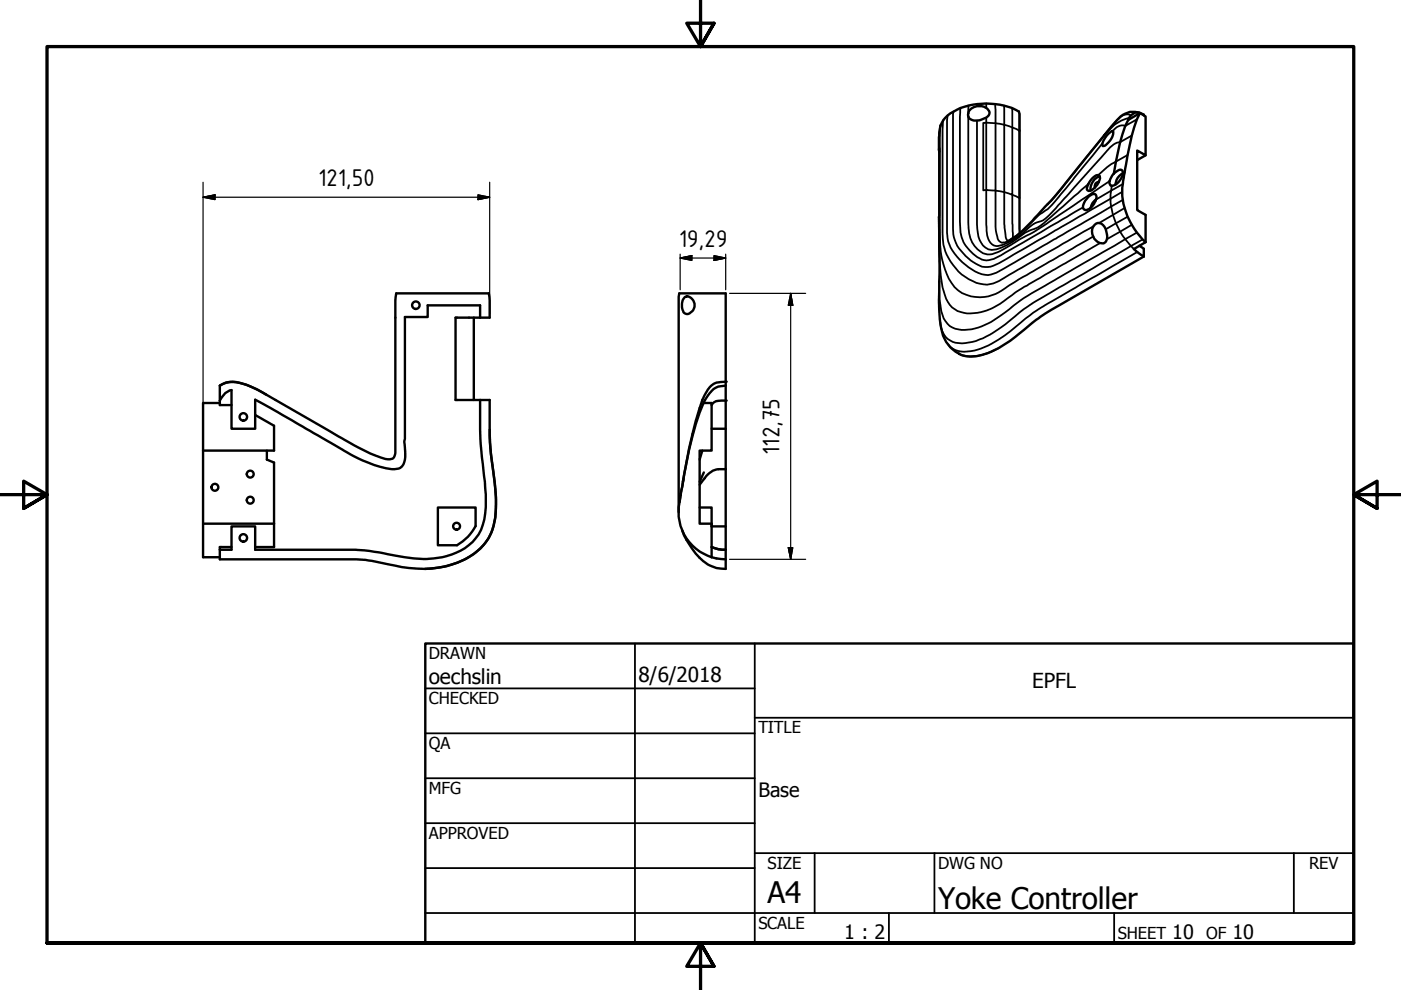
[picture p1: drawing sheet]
<svg xmlns="http://www.w3.org/2000/svg" width="297mm" height="210mm" viewBox="0 0 297 210" stroke-linecap="round" stroke-linejoin="round" font-family="sans-serif">
<!-- layer: Visible (ISO) -->
<g fill="none" stroke="#000" stroke-width=".51">
<path d="M199.1 31.8v-2.4a6.3 6.3 0 0 1 1.8-4.9 14.5 14.5 0 0 1 12.8-1.9l2.3 1.1 .2 .5v25.2M199.1 32.2v-.7v30.3a23.3 23.3 0 0 0 1.2 10.1 6.4 6.4 0 0 0 7.8 3.4 22.1 22.1 0 0 0 9.1-5.4l.8-.7a45.7 45.7 0 0 1 8.8-5.7l15.7-9.1M205.9 23a2.63 2.63 0 0 1 3.8 .6 1.25 1.25 0 0 1-1 1.5 2.43 2.43 0 0 1-3.3-.2l-.2-.5 .2-.6zM231.8 37.6l.3-.2a.65 .65 0 0 1 1.1 0 3.2 3.2 0 0 1-2.4 3.1l-.2-.1a2.58 2.58 0 0 1 .9-2.5zM233 38.6a.87 .87 0 0 0-.8 1.2M233.2 37.4a2.87 2.87 0 0 0-2 3M235.1 28.3l.8-.5a2.19 2.19 0 0 1-.8 2.3l-.3 .4a.73 .73 0 0 1-1.1 .3v-.4l.4-.8zM236.2 36.8l.3-.3a1.02 1.02 0 0 1 1.5-.3 2.62 2.62 0 0 1-1.1 2.7 1.45 1.45 0 0 1-1.4 .4 1.84 1.84 0 0 1 .3-2.1zM238.1 36.7l-.4 .2a2.94 2.94 0 0 0-1.2 2.3M239.2 25.4a38.7 38.7 0 0 0-3 11.4M241.6 23.9a4.4 4.4 0 0 0-4.7 1.5l-8.7 10.6a64.6 64.6 0 0 1-6.6 7.9l-.6 .5a37.6 37.6 0 0 1-6.1 6l-1.3 .8M241.7 24l1.2 .7v8.2l-1.8-1v12.6l1.8 1.1v5.7"/>
<path d="M241.7 24a41.2 41.2 0 0 0-3.1 11.7l-.2 .9a14.4 14.4 0 0 0 4.5 14.7M241.7 24l-2.5 1.4M242.5 24.5v-.1a1.97 1.97 0 0 0-3.3 1M242.9 32.9l-1.8 1M230.9 41.6l.4-.2a.71 .71 0 0 1 1.1 0 2.8 2.8 0 0 1-1.1 2.6 1.02 1.02 0 0 1-1.7 .2 3.4 3.4 0 0 1 1.3-2.6zM232.1 47.7a1.27 1.27 0 0 1 2.1 .4l.4 1a1.87 1.87 0 0 1-.6 2.5 2.41 2.41 0 0 1-2.2-1.4 2.41 2.41 0 0 1 .3-2.5zM232.4 42.3a2.55 2.55 0 0 0-1.1 1.7M241.6 52.1l.9 .6v1.7M242.9 51.3l-2.5 1.5 2.1 1.6M100.5 67.3v17.5M101.8 67.3h-5.2v17.5h5.2M101.8 67.3h2v-3.6l-.2-1.5h-19.6l-.2 1.5v32.7a1.14 1.14 0 0 1-1.6 1 26.9 26.9 0 0 1-8-3.5l-17.9-10.3"/>
<path d="M101.8 67.3v-2.6h-11.1v2.5h-4.8v25a10.4 10.4 0 0 0 0 3.7 3.2 3.2 0 0 1-1.4 3.4 6.5 6.5 0 0 1-3.9-.3 47.8 47.8 0 0 1-11.3-5.6l-15.2-8.7v6.2h-5v-8.2a3.5 3.5 0 0 0-2.5 2.2M145.2 63a1.63 1.63 0 0 1 2.1 1.7 1.84 1.84 0 0 1-1.8 1.9 1.94 1.94 0 0 1-.9-2.2l.1-.7zM46.6 81.8a4.8 4.8 0 0 1 4.2-.6 18.5 18.5 0 0 1 5.5 2.4M46.6 85.4h-3.5v32.7h3.5M46.6 84.9v1h2.5M46.6 81.8a6.7 6.7 0 0 1 6.8 .3l2.9 1.5M46.6 81.8v3.1M54.1 88l4 2.3v5.2h-15M56.6 95.5v1.9l1.5 .7v17.9h-4M101.8 84.8a88.7 88.7 0 0 0 1 17.3l.1 1.4a16.6 16.6 0 0 1-1.4 9.8 12.4 12.4 0 0 1-9.6 5.1 31.6 31.6 0 0 1-10.5-1.1 55.8 55.8 0 0 0-12.2-.7h-15.1v-5h-5v5h-2.5M101.8 84.8h2a79.1 79.1 0 0 0 1 17.3 23.7 23.7 0 0 1-.4 10.3 12.4 12.4 0 0 1-8.5 7.3 23.8 23.8 0 0 1-13.5 0 31.9 31.9 0 0 0-10.8-1.1h-25v-2M103.8 91.1l.3 5.1a55.6 55.6 0 0 1 .9 13.8 10.8 10.8 0 0 1-6.7 8.7 20.3 20.3 0 0 1-8.2 1.9"/>
<path d="M148.9 95.5l-.6 1.9M149.2 85.4h1.7v10.1h-2.6v15.5h2.6v7.1M149.2 85.4a85 85 0 0 0-4.7 18.6l-.2 .7a12 12 0 0 0 1.2 9.4 10.3 10.3 0 0 0 5.4 4M150.9 90.9h3M153.9 99.5v-37.3h-9.9l-.1 .7v45.7M153.9 99.5v21.1a7.7 7.7 0 0 1-6.4-3.2l-.7-1a15.1 15.1 0 0 1-2.1-3.9M153.9 80.9a4 4 0 0 0-4.5 2.8 66.8 66.8 0 0 0-3.9 14.3l-.7 4.1M153.9 81.8a4 4 0 0 0-3.8 2.1l-.9 1.5M153.9 84.9a3.6 3.6 0 0 0-2.8 .6l-.2 .4M153.9 99.5a4.1 4.1 0 0 0-4.5 1.9l-1.1 1.4M43.1 111h15M49.1 116h-2.5v.6"/>
<path d="M92.8 107.6h8v3.9l-.3 .7a10.1 10.1 0 0 1-3.6 3.4h-4.1zM144.3 104.7l-.2 1.8M144.9 101.6l-.6 3.4M148.3 107.6h2.6v4h3M149.2 100.2l-.9 1.9M150.9 118.1l3 .5M150.9 116a6.7 6.7 0 0 0 3 .6 6.7 6.7 0 0 1-3-.6z"/>
<circle cx="88.2" cy="64.7" r=".79"/>
<circle cx="51.6" cy="88.4" r=".79"/>
<circle cx="45.6" cy="103.3" r=".73"/>
<circle cx="51.6" cy="114" r=".79"/>
<circle cx="53.1" cy="100.5" r=".73"/>
<circle cx="53.1" cy="106" r=".73"/>
<circle cx="96.8" cy="111.6" r=".73"/>
</g>
<g fill="#000">
<circle cx="153.9" cy="84.9" r=".25"/>
<circle cx="153.9" cy="80.9" r=".25"/>
</g>
<!-- layer: Visible Narrow (ISO) -->
<g fill="none" stroke="#000" stroke-width=".38">
<path d="M199.5 26.5l-.2 2v15.7a50.1 50.1 0 0 0 .5 10.9l.2 .9a9.7 9.7 0 0 0 4 6.1 8.5 8.5 0 0 0 8.9-.9l3.1-2 15.8-9.1M200 25.4l-.2 2.1v20.7a11.2 11.2 0 0 0 8 12 6.1 6.1 0 0 0 5.1-1.2l18.9-11M200.9 24.5l-.1 1v23.8a8.4 8.4 0 0 0 3.2 6.3l2.1 1.5a4.9 4.9 0 0 0 5.7 .4l26.3-15.1M202.2 23.7l-.1 .4v17.9a41.8 41.8 0 0 0 .1 8.3 10.2 10.2 0 0 0 5.4 6 4.3 4.3 0 0 0 4.1-.4l26.2-15.2M203.6 22.9l-.1 1.9v22.2a8 8 0 0 0 3.7 7.5 3.5 3.5 0 0 0 4 .1l18.4-10.6M205.3 24.7v21.3a9.2 9.2 0 0 0 1.3 6.2 3.6 3.6 0 0 0 4.9 1.3l4.7-2.7a63 63 0 0 0 9.5-5.9l9.6-6.5M205.4 22.4l-.1 1.6M207.1 25.6v16.4a37.3 37.3 0 0 0 .2 7.4 3.5 3.5 0 0 0 3 3.6 11.7 11.7 0 0 0 6.2-3.1l.8-.5a13.6 13.6 0 0 0 4.8-2.8l8.7-7.6M207.2 22.1l-.1 .4M209.1 24.9v1.1M209.1 26l-.6 .1v14.3l.6-.1v3.4a25.5 25.5 0 0 0 .4 7 2.05 2.05 0 0 0 3.1 1.2 18.2 18.2 0 0 0 6.3-4.2l.9-.5a4.5 4.5 0 0 0 3-2l12.6-14 1-.7 1.1-.4 2.5-1.4M209.1 26l2 .1"/>
<path d="M209.1 26v14.3l2 .1v-14.3M209.1 21.9v1M211 22.1l.1 4M211.1 26.1l2.7 .6 2.4 1v14.3l-1.6-.7 .2 9.2M212.9 22.4v18.3l1.7 .6v-18.4M216 23.7l.2 .5v3.5M233.7 30.4l-8.3 10.3a16.3 16.3 0 0 1-5.2 5 23.3 23.3 0 0 1-7.2 5.7 1.21 1.21 0 0 1-1.5-1.2 22.9 22.9 0 0 1-.4-6.8v-3l1.8 .3 .1 7.6 .3 2.2 .4 .6M235.7 39.4l-.2 1.8v1.8l.5 2.6M238.1 39l-5.8 3.3M238.4 36.6l-.3 .2M239.1 32.9l-2.9 1.6a12.2 12.2 0 0 0-3.3 2.6M239.4 25a9 9 0 0 0-5 3.4l-10.1 12.5-2.2 2.4"/>
<path d="M239.8 24.5a2.03 2.03 0 0 0-2.6 .6l-3.1 3.6M240.7 23.7l.4 .1M241 25.3l-2.4 1.4-.7-.1-.7 .2-1.3 1M199.1 46.1v6l.2 4a20.3 20.3 0 0 0 1.7 7.9 5.8 5.8 0 0 0 6.2 2.3 13.2 13.2 0 0 0 6.5-3.1l3.5-2.4 16-9.3M236 45.6l.6 1.7M236 45.6l-3 1.7M236.6 47.3l.9 1.8 1.1 1.6M236.6 47.3l-2.2 1.3M238.4 44.1l-2.4 1.5M238.6 50.7l-14.5 8.4a71.1 71.1 0 0 0-12.2 8 11.8 11.8 0 0 1-8.8 2.7 4.4 4.4 0 0 1-3.5-3.8l-.1-.8a22 22 0 0 1-.4-5.5M238.6 50.7l1.8 2.1M239.1 45.9l-2.5 1.4"/>
<path d="M240 47.7l-5.3 3M241 49.3l-2.4 1.4M241.1 53.4l-11.6 6.7a114.1 114.1 0 0 0-12.1 7.4 31.8 31.8 0 0 1-9.4 6.4 8.4 8.4 0 0 1-5.5 .3l-1.1-.7-.4-.4M242.3 50.8l-14.5 8.4a121.4 121.4 0 0 0-11.6 7 29.9 29.9 0 0 1-8.6 5.8 8.4 8.4 0 0 1-5.6 .5 4.2 4.2 0 0 1-2.6-3.9l-.1-.9M211.7 73.8a11.7 11.7 0 0 1-6.6 1.7l-1.4-.3-.4-.2"/>
</g>
<!-- layer: Border (ANSI) -->
<path d="M148.5 -.1v10l-2.9-5h5.8l-2.9 5 2.9-5M0 104.9h10l-5-2.9v5.8l5-2.9-5 2.9M297 104.9h-10l5-2.9v5.8l-5-2.9 5 2.9M10 199.9v-190h277v190h-277h277M151.4 204.9l-2.9-5 2.9 5h-5.8l2.9-5v10" fill="none" stroke="#000" stroke-width=".7"/>
<!-- layer: Title (ANSI) -->
<g fill="none" stroke="#000" stroke-width=".38">
<path d="M134.6 136.4v63.5M160 136.4v63.5M90.2 146h69.8M90.2 155.5h69.8M160 152.2h127M90.2 165h69.8M90.2 174.5h69.8M90.2 193.6h196.8M90.2 184.1h69.8M160 180.9h127M172.7 180.9v12.7M188.5 193.6v6.3"/>
<path d="M198.1 180.9v12.7M236.2 193.6v6.3M274.3 180.9v12.7"/>
</g>
<path d="M90.2 136.4h196.8v63.5h-196.8z" fill="none" stroke="#000" stroke-width=".51"/>
<!-- layer: Dimension (ISO) -->
<g fill="none" stroke="#000" stroke-width=".25">
<path d="M43.1 38.6v71.7M103.8 38.6v27.9M43.1 41.8l2.5-.5v1zM43.1 41.8h60.7M101.3 41.3l2.5 .5-2.5 .5zM144.2 54.7l2.5-.5v1zM144.2 54.7h9.7M144.2 53.9v7.5M151.4 54.2l2.5 .5-2.5 .5zM153.9 53.9v7.5M154.7 62.2h16.1M167.6 62.2l.5 2.5h-1z"/>
<path d="M167.6 62.2v56.4M154.7 118.6h16.1M167.1 116.1h1l-.5 2.5z"/>
</g>
<path d="M43.1 41.8l2.5-.5zM43.1 41.8l2.5-.5v1zM101.3 42.3l2.5-.5zM101.3 41.3l2.5 .5-2.5 .5zM144.2 54.7l2.5-.5zM144.2 54.7l2.5-.5v1zM151.4 55.2l2.5-.5zM151.4 54.2l2.5 .5-2.5 .5zM167.6 62.2l.5 2.5zM167.6 62.2l.5 2.5h-1zM167.1 116.1l.5 2.5zM167.1 116.1h1l-.5 2.5z" fill="#000" stroke="#000" stroke-width=".25"/>
<g font-size="6.3">
<text x="162.8" y="191.4">A4</text>
<text x="198.9" y="192.7">Yoke Controller</text>
</g>
<g font-size="5.5">
<text x="67.4" y="39.5">121,50</text>
<text x="143.9" y="52.4">19,29</text>
<text x="165.3" y="96.4" transform="rotate(-90 165.3 96.4)">112,75</text>
</g>
<g font-size="4.4">
<text x="90.9" y="145.1">oechslin</text>
<text x="135.4" y="144.5">8/6/2018</text>
<text x="218.8" y="145.9">EPFL</text>
</g>
<g font-size="4.2">
<text x="160.8" y="169.1">Base</text>
<text x="179" y="199.2">1 : 2</text>
<text x="248.5" y="199.1">10</text>
<text x="261.3" y="199.1">10</text>
</g>
<g font-size="3.5">
<text x="90.9" y="139.7">DRAWN</text>
<text x="90.9" y="149.3">CHECKED</text>
<text x="160.8" y="155.5">TITLE</text>
<text x="90.9" y="158.8">QA</text>
<text x="90.9" y="168.3">MFG</text>
<text x="90.9" y="177.8">APPROVED</text>
<text x="162.8" y="184.2">SIZE</text>
<text x="198.9" y="184.2">DWG NO</text>
<text x="277.6" y="184.2">REV</text>
<text x="160.8" y="196.9">SCALE</text>
<text x="237" y="199.1">SHEET</text>
<text x="255.7" y="199.1">OF</text>
</g>
</svg>
